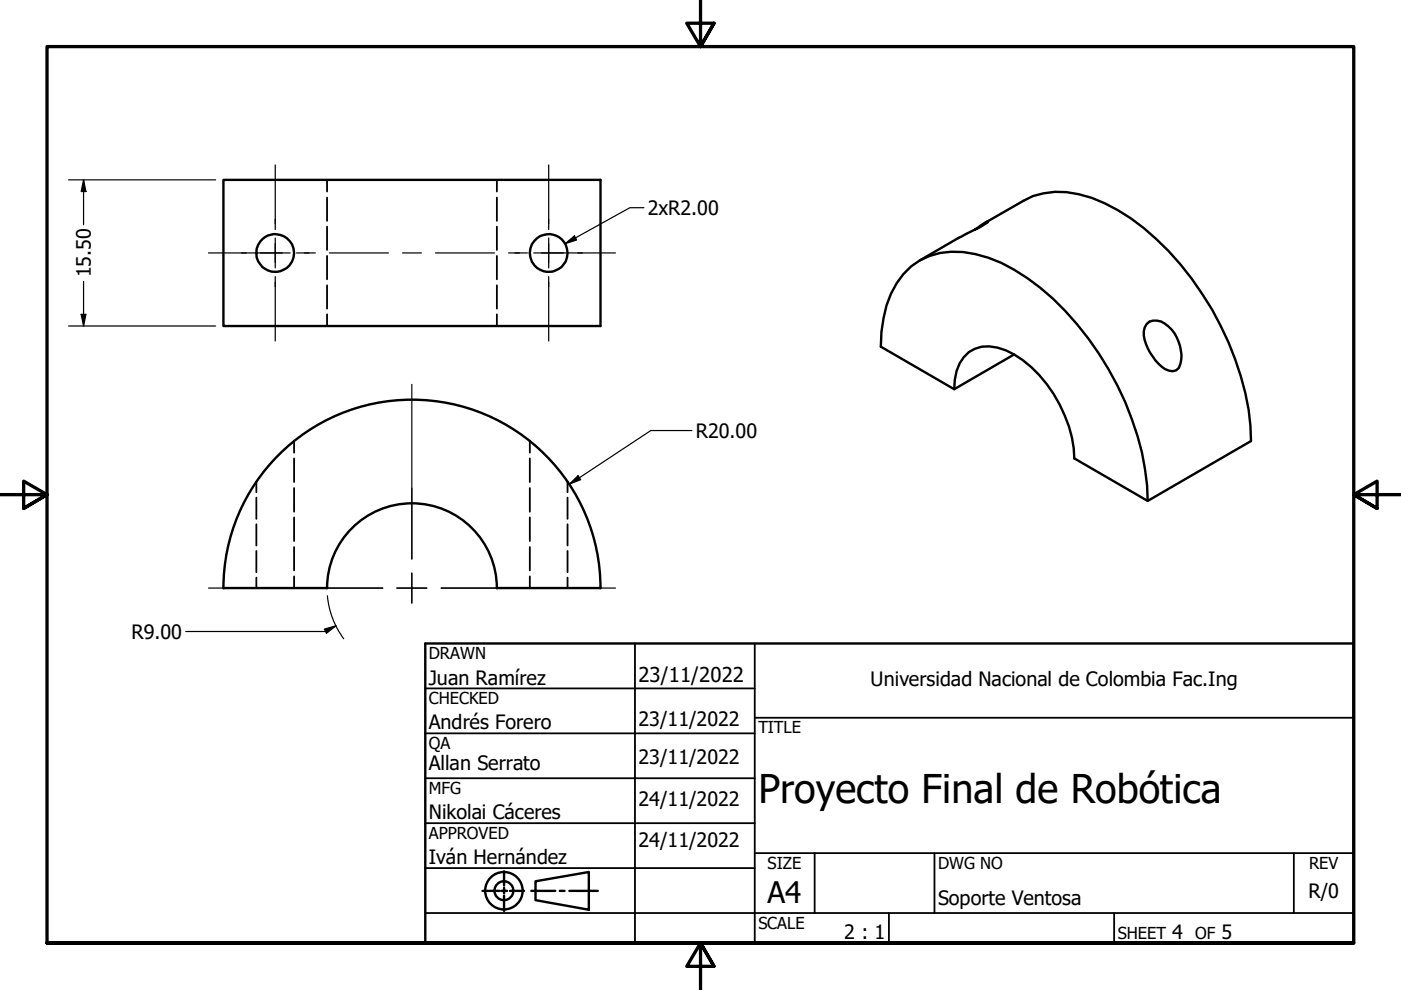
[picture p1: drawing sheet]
<svg xmlns="http://www.w3.org/2000/svg" width="297mm" height="210mm" viewBox="0 0 297 210" stroke-linecap="round" stroke-linejoin="round" font-family="sans-serif">
<!-- layer: Hidden (ANSI) -->
<g fill="none" stroke="#000" stroke-width=".38">
<path d="M69.3 38.1v2.5M105.3 38.1v2.5M69.3 41.9v4.9M69.3 48v5M69.3 54.3v4.9M105.3 41.9v4.9M105.3 48v5M105.3 54.3v4.9M69.3 60.5v4.9M69.3 66.6v2.5M105.3 60.5v4.9M105.3 66.6v2.5"/>
<path d="M62.4 93.4v2.6M62.4 97.2v5M112.3 93.4v2.6M112.3 97.2v5M54.4 102.1v2.3M54.4 105.5v4.5M54.4 111.2v4.5M54.4 116.8v4.5M62.4 103.5v5M62.4 109.7v5M62.4 116v4.9M112.3 103.5v5"/>
<path d="M112.3 109.7v5M112.3 116v4.9M120.3 102.1v2.3M120.3 105.5v4.5M120.3 111.2v4.5M120.3 116.8v4.5M54.4 122.5v2.2M62.4 122.2v2.5M112.3 122.2v2.5M120.3 122.5v2.2"/>
</g>
<!-- layer: Visible (ANSI) -->
<g fill="none" stroke="#000" stroke-width=".51">
<path d="M47.4 38.1h79.9v31h-79.9zM206.7 48.7l2.8-1.7-1.3 .9-5 2.6-8.2 4.7M208.8 47.3l8.2-4.7a15.8 15.8 0 0 1 11.7-1.4 37.3 37.3 0 0 1 16.5 9.5 65.4 65.4 0 0 1 19.5 36.1l.4 3.5 .1 3.2-21.9 12.7-15.5-9a28 28 0 0 0-12.8-22 10.8 10.8 0 0 0-6.8-1.7 7.3 7.3 0 0 0-5.8 7l-.1 2M215 75.2l-12.7 7.3-15.5-9a26.5 26.5 0 0 1 3.3-13.5 14 14 0 0 1 14.1-6.6 28.6 28.6 0 0 1 13.6 5.6 63.2 63.2 0 0 1 20.8 26.3 53.4 53.4 0 0 1 4.7 20.9M243.1 68.7a2.8 2.8 0 0 1 3.9-.1 8.5 8.5 0 0 1 3.3 8.6 1.72 1.72 0 0 1-2.5 1.4 8.7 8.7 0 0 1-4.4-4.7 5.1 5.1 0 0 1-.3-5.2zM47.4 124.7a40 40 0 0 1 39.9-40 40 40 0 0 1 40 40M47.4 124.7h21.9M69.3 124.7a18 18 0 0 1 18-18 18 18 0 0 1 18 18M105.3 124.7h22"/>
<circle cx="58.3" cy="53.6" r="4"/>
<circle cx="116.3" cy="53.6" r="4"/>
</g>
<!-- layer: Border (ANSI) -->
<path d="M148.5 -.1v10l-2.9-5h5.8l-2.9 5 2.9-5M0 104.9h10l-5-2.9v5.8l5-2.9-5 2.9M297 104.9h-10l5-2.9v5.8l-5-2.9 5 2.9M10 199.9v-190h277v190h-277h277M151.4 204.9l-2.9-5 2.9 5h-5.8l2.9-5v10" fill="none" stroke="#000" stroke-width=".7"/>
<!-- layer: Title (ANSI) -->
<g fill="none" stroke="#000" stroke-width=".51">
<path d="M90.2 136.4h196.8v63.5h-196.8zM102.3 188.9h3.6M106.2 188.9h.7v.5M106.9 188.2v.7h.6M106.9 184.8v2.9M106.9 189.9v3.2M108.1 188.9h3M112.6 188.9h5.1M113.5 186.9l11.3-2v8l-11.3-2zM118.7 188.9h1M120.7 188.9h6"/>
<circle cx="106.8" cy="188.9" r="4"/>
<circle cx="106.8" cy="188.9" r="2"/>
</g>
<g fill="none" stroke="#000" stroke-width=".38">
<path d="M134.6 136.4v63.5M160 136.4v63.5M90.2 146h69.8M90.2 155.5h69.8M160 152.2h127M90.2 174.5h69.8M90.2 165h69.8M90.2 193.6h196.8M90.2 184.1h69.8M160 180.9h127M172.7 180.9v12.7M188.5 193.6v6.3"/>
<path d="M198.1 180.9v12.7M236.2 193.6v6.3M274.3 180.9v12.7"/>
</g>
<!-- layer: Dimension (ANSI) -->
<g fill="none" stroke="#000" stroke-width=".25">
<path d="M14.5 38.1h31.2M17.7 38.1l.5 2.5h-1zM17.7 38.1v9.6M17.7 59.7v9.4M119.8 51.7l2-1.7 .4 .9zM136.5 44h-3l-13.7 7.7M14.5 69.1h31.2M17.2 66.6h1l-.5 2.5zM146.7 91.3h-8.7l-17.3 11.4M120.7 102.7l1.9-1.8 .5 .8zM68.8 133.4l2.4-.7-2 1.6zM69.4 126.3a18 18 0 0 0 3.5 9.1"/>
<path d="M71.2 132.7l-2.3 1.2h-29.5"/>
</g>
<g fill="#000">
<path d="M17.7 38.1l.5 2.5h-1z" fill-rule="evenodd"/>
<path d="M119.8 51.7l2-1.7 .4 .9z" fill-rule="evenodd"/>
<path d="M17.2 66.6h1l-.5 2.5z" fill-rule="evenodd"/>
<path d="M120.7 102.7l1.9-1.8 .5 .8z" fill-rule="evenodd"/>
<path d="M68.8 133.4l2.4-.7-2 1.6z" fill-rule="evenodd"/>
</g>
<!-- layer: Center Mark (ANSI) -->
<g fill="none" stroke="#000" stroke-width=".25">
<path d="M51.2 53.6h1M55.2 53.6h6.3M58.4 46.5v1M58.4 50.5v6.3M58.4 59.8v1M64.5 53.6h1M109.2 53.6h1M113.2 53.6h6.3M116.3 46.5v1M116.3 50.5v6.3M116.3 59.8v1M122.5 53.6h1"/>
<path d="M87.3 81.5v37M44.2 124.7h37M87.3 121.5v6.4v-3.2h3.2h-6.4M93.5 124.7h37"/>
</g>
<!-- layer: Centerline (ANSI) -->
<g fill="none" stroke="#000" stroke-width=".25">
<path d="M58.4 35v13.7M116.3 35v13.7M44.2 53.6h15.7M58.4 51.7v4M58.4 58.6v13.7M62.9 53.6h4M69.8 53.6h12.6M85.3 53.6h4M92.3 53.6h12.5M107.8 53.6h4M114.8 53.6h15.7M116.3 51.7v4"/>
<path d="M116.3 58.6v13.7"/>
</g>
<text font-size="8.4" x="160.8" y="170.2">Proyecto Final de Robótica</text>
<text font-size="6.3" x="162.8" y="191.4">A4</text>
<text font-size="4.3" x="135.4" y="144.5">23/11/2022</text>
<g font-size="4.2">
<text x="137.4" y="45.6">2xR2.00</text>
<text x="19.2" y="58.8" transform="rotate(-90 19.2 58.8)">15.50</text>
<text x="147.5" y="92.8">R20.00</text>
<text x="27.9" y="135.4">R9.00</text>
<text x="90.9" y="145.1">Juan Ramírez</text>
<text x="184.6" y="145.5">Universidad Nacional de Colombia Fac.Ing</text>
<text x="90.9" y="154.7">Andrés Forero</text>
<text x="135.4" y="154">23/11/2022</text>
<text x="135.4" y="161.9">23/11/2022</text>
<text x="90.9" y="163.2">Allan Serrato</text>
<text x="90.9" y="173.7">Nikolai Cáceres</text>
<text x="135.4" y="171">24/11/2022</text>
<text x="135.4" y="179.7">24/11/2022</text>
<text x="90.9" y="183.2">Iván Hernández</text>
<text x="198.9" y="191.9">Soporte Ventosa</text>
<text x="277.4" y="190.3">R/0</text>
<text x="179" y="199.2">2 : 1</text>
<text x="248.5" y="199.1">4</text>
<text x="259" y="199.1">5</text>
</g>
<g font-size="3.5">
<text x="90.9" y="139.7">DRAWN</text>
<text x="90.9" y="149.3">CHECKED</text>
<text x="160.8" y="155.5">TITLE</text>
<text x="90.9" y="158.8">QA</text>
<text x="90.9" y="168.3">MFG</text>
<text x="90.9" y="177.8">APPROVED</text>
<text x="162.8" y="184.2">SIZE</text>
<text x="198.9" y="184.2">DWG NO</text>
<text x="277.6" y="184.2">REV</text>
<text x="160.8" y="196.9">SCALE</text>
<text x="237" y="199.1">SHEET</text>
<text x="253.4" y="199.1">OF</text>
</g>
</svg>
